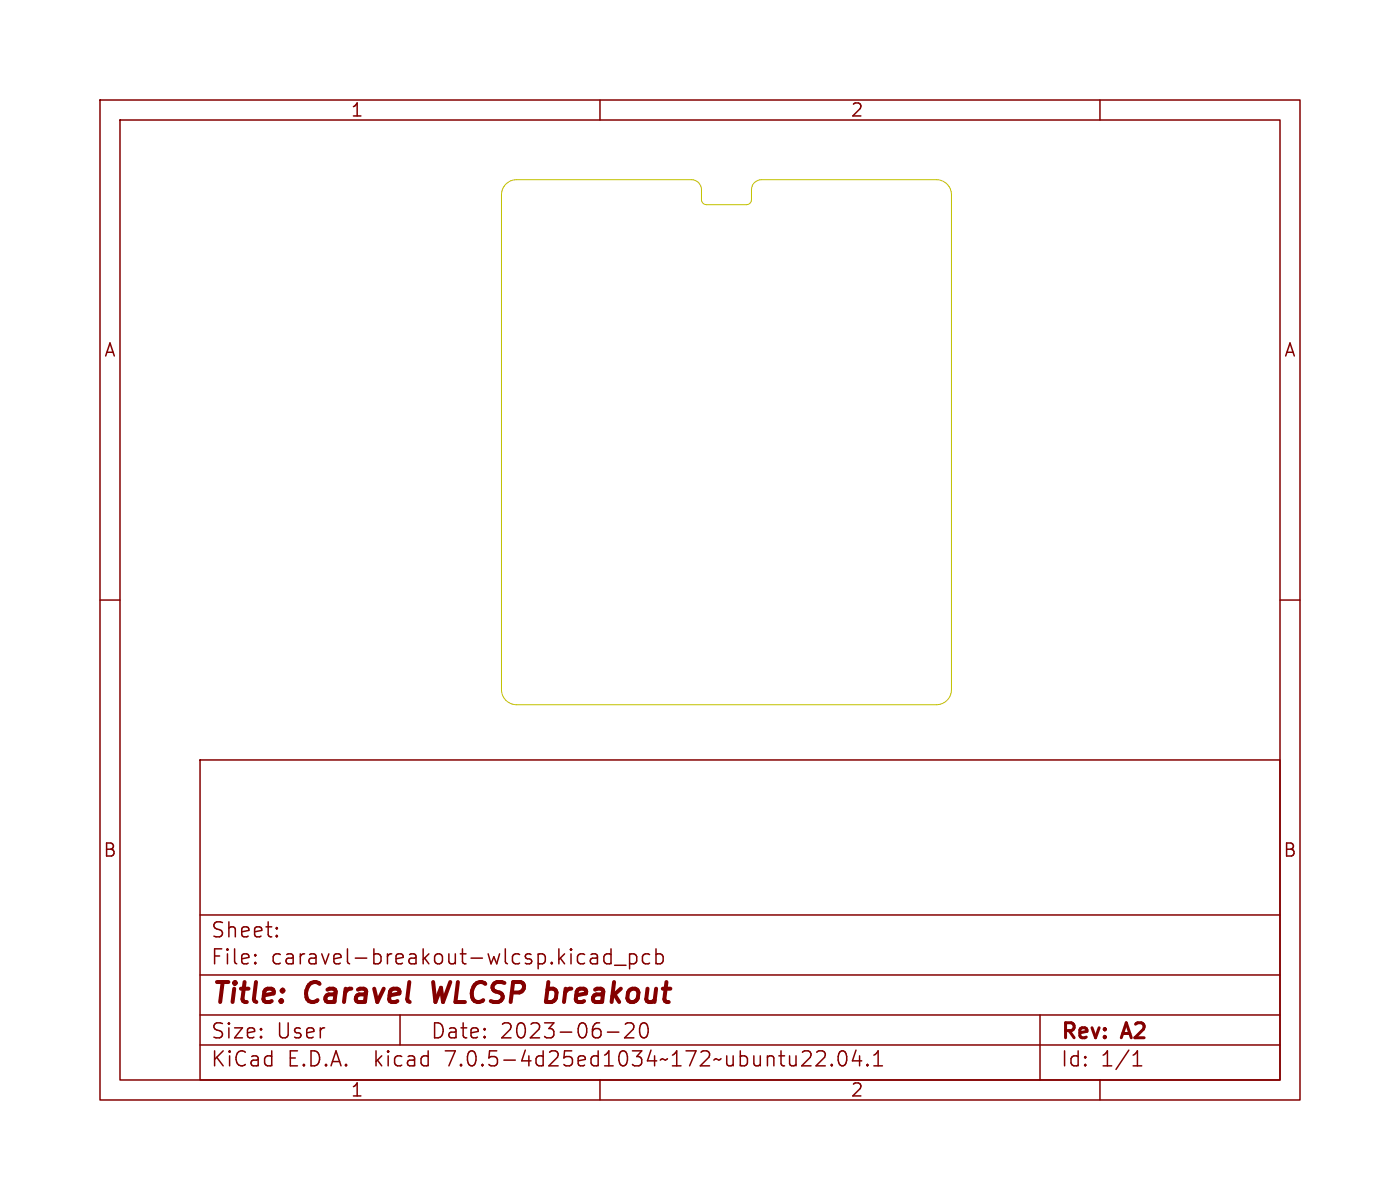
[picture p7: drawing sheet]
<svg xmlns="http://www.w3.org/2000/svg" width="140mm" height="120mm" viewBox="0 0 140 120" stroke-linecap="round" stroke-linejoin="round" font-family="sans-serif">
<g fill="none" stroke="#840000" stroke-width=".15">
<path d="M10 10h120v100h-120zM12 12h116v96h-116zM60 10v2M110 10v2M10 60h2M128 60h2M20 76h108v32h-108zM20 97.5h108M20 91.5h108M25.5 96.2l.1 .1-.1 .1M25.5 96.2v.1v.1M25.5 95.4v.2"/>
<path d="M25.5 96.2v.2M25.5 95.4l.1 .1-.1 .1M25.5 95.4v.1v.1M27.7 93.5v.1v.1M27.7 93.5l-.1 .1 .1 .1M27.7 92.7v.2M27.7 93.5v.2M27.7 92.7v.1v.1M27.7 92.7l-.1 .1 .1 .1M59.1 95.4h.1h.5v.2v.8M59.1 96.3l.1 .1 .5-.1M59.7 95.7l-.6 .2"/>
<path d="M61.1 95.4h-.4l-.3 .3v.4l.1 .2 .2 .1 .4-.1M61.1 94.9v1.5M61.5 96.5h1.1M63 95.4h.4l.3 .3v.4l-.2 .2-.1 .1-.4-.1M63 95.4v1.5M65 95.4h-.5l-.3 .3v.4l.2 .2 .1 .1 .5-.1M65.6 95.4h.4l.3 .3v.4l-.1 .2-.2 .1-.4-.1M65.6 94.9v1.5M20 104.5h108M20 101.5h108M40 101.5v3M60 108v2"/>
<path d="M60.7 103.2h1.2M62.5 102.4l.2-.1h.4a.41 .41 0 0 1 .2 .6l-.8 .9h.9M64.2 102.3a.36 .36 0 0 1 .5 .3 .88 .88 0 0 1-.2 1.2 .38 .38 0 0 1-.5-.3 1.17 1.17 0 0 1 .2-1.2zM80.2 106.6h.9M81 105.2l.1 .2-.1 .3M81.7 105.2l.2-.1h.3a.41 .41 0 0 1 .3 .6l-.9 .9h.9M83.2 106.4v.1v.1M83.2 106.4l-.1 .1 .1 .1M83.2 106.4v.2M84 105.1a.36 .36 0 0 1 .6 .3 .88 .88 0 0 1-.3 1.2 .38 .38 0 0 1-.4-.3 1.17 1.17 0 0 1 .1-1.2zM85.6 105l-.4 1.1h1M86 105.6v1"/>
<path d="M86.7 106.4l.1 .1-.1 .1M86.7 106.4v.1v.1M86.7 106.4v.2M87.4 106.6h.8M87.4 105.5l.4-.4v1.5M104 101.5v6.5M110 108v2M113.3 106.6h.9M113.3 105.5l.4-.4v1.5"/>
</g>
<path d="M50.6 18.4l.4-.3 .6-.1h17.5a1 1 0 0 1 1 1l.1 1.2 .2 .2 .3 .1 4.2-.1 .2-.3v-1.1a1 1 0 0 1 1-1h17.6a1.5 1.5 0 0 1 1.4 1.5v49.5a1.5 1.5 0 0 1-1.4 1.5h-42.1a1.5 1.5 0 0 1-1.4-1.5v-49.5v-.5z" fill="none" stroke="#c2c200" stroke-width=".1"/>
<g font-size="2.8" fill="#840000">
<text x="21" y="100.8">Title:</text>
<text x="30.5" y="100.8">Caravel</text>
<text x="43.7" y="100.8">WLCSP breakout</text>
</g>
<g font-size="2.1" fill="#840000">
<text x="21" y="93.9">Sheet:</text>
<text x="21" y="96.6">File:</text>
<text x="27" y="96.6">caravel-breakout-wlcsp.kicad_pcb</text>
<text x="21" y="106.8">KiCad</text>
<text x="21" y="104">Size:</text>
<text x="27.6" y="104">User</text>
<text x="28.7" y="106.8">E.D.A.</text>
<text x="37.4" y="106.8">kicad</text>
<text x="43" y="104">Date:</text>
<text x="44.5" y="106.8">7.0.5-4d25ed1034~172~ubuntu22.04.1</text>
<text x="49.9" y="104">2023-06-20</text>
<text x="106" y="104.2">Rev:</text>
<text x="106" y="106.8">Id:</text>
<text x="110" y="106.8">1/1</text>
<text x="112.2" y="104.2">A2</text>
</g>
<g font-size="1.8" fill="#840000">
<text x="35" y="11.8">1</text>
<text x="85" y="11.8">2</text>
<text x="10.4" y="35.8">A</text>
<text x="128.4" y="35.8">A</text>
<text x="10.3" y="85.8">B</text>
<text x="128.3" y="85.8">B</text>
<text x="35" y="109.8">1</text>
<text x="85" y="109.8">2</text>
</g>
</svg>
